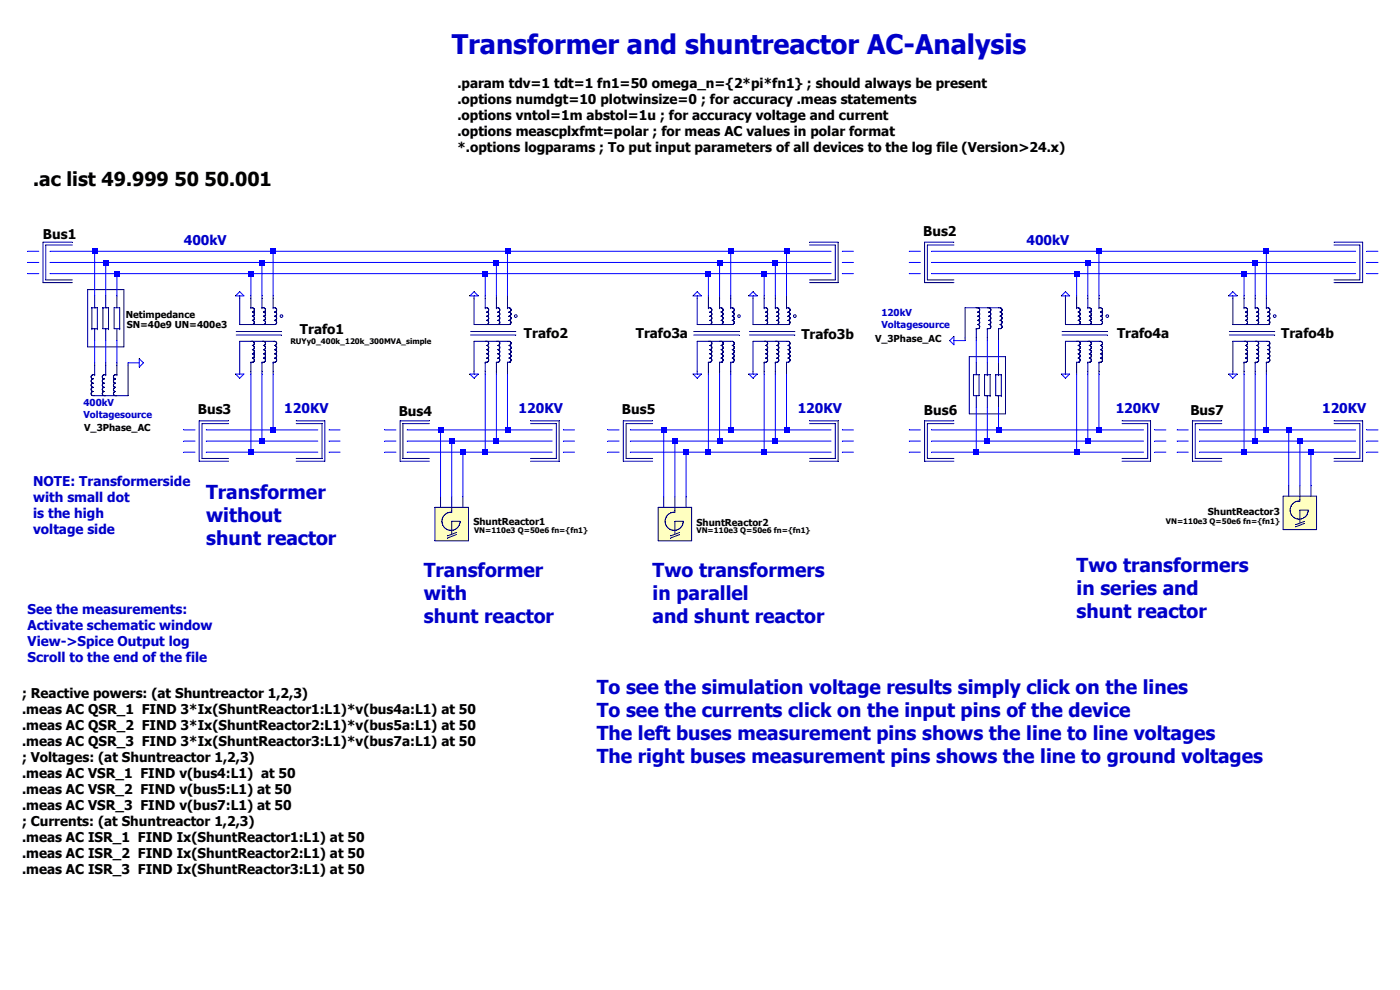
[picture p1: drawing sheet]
Version 4
SHEET 1 1908 1012
WIRE -96 112 -112 112
WIRE -16 112 -80 112
WIRE 240 112 -16 112
WIRE 576 112 240 112
WIRE 896 112 576 112
WIRE 976 112 896 112
WIRE 1040 112 976 112
WIRE 1072 112 1056 112
WIRE 1168 112 1152 112
WIRE 1424 112 1184 112
WIRE 1664 112 1424 112
WIRE 1792 112 1664 112
WIRE 1824 112 1808 112
WIRE -96 128 -112 128
WIRE 0 128 -80 128
WIRE 224 128 0 128
WIRE 560 128 224 128
WIRE 880 128 560 128
WIRE 960 128 880 128
WIRE 1040 128 960 128
WIRE 1072 128 1056 128
WIRE 1168 128 1152 128
WIRE 1408 128 1184 128
WIRE 1648 128 1408 128
WIRE 1792 128 1648 128
WIRE 1824 128 1808 128
WIRE -96 144 -112 144
WIRE 16 144 -80 144
WIRE 208 144 16 144
WIRE 544 144 208 144
WIRE 864 144 544 144
WIRE 944 144 864 144
WIRE 1040 144 944 144
WIRE 1072 144 1056 144
WIRE 1168 144 1152 144
WIRE 1392 144 1184 144
WIRE 1632 144 1392 144
WIRE 1792 144 1632 144
WIRE 1824 144 1808 144
WIRE -16 176 -16 112
WIRE 0 176 0 128
WIRE 16 176 16 144
WIRE 208 176 208 144
WIRE 224 176 224 128
WIRE 240 176 240 112
WIRE 544 176 544 144
WIRE 560 176 560 128
WIRE 576 176 576 112
WIRE 864 176 864 144
WIRE 880 176 880 128
WIRE 896 176 896 112
WIRE 944 176 944 144
WIRE 960 176 960 128
WIRE 976 176 976 112
WIRE 1392 176 1392 144
WIRE 1408 176 1408 128
WIRE 1424 176 1424 112
WIRE 1632 176 1632 144
WIRE 1648 176 1648 128
WIRE 1664 176 1664 112
WIRE 1232 240 1216 240
WIRE -16 272 -16 240
WIRE 0 272 0 240
WIRE 16 272 16 240
WIRE 48 272 32 272
WIRE 1248 272 1248 240
WIRE 1264 272 1264 240
WIRE 1280 272 1280 240
WIRE 128 368 112 368
WIRE 240 368 240 288
WIRE 240 368 144 368
WIRE 304 368 240 368
WIRE 336 368 320 368
WIRE 416 368 400 368
WIRE 480 368 432 368
WIRE 576 368 576 288
WIRE 576 368 480 368
WIRE 640 368 576 368
WIRE 672 368 656 368
WIRE 736 368 720 368
WIRE 800 368 752 368
WIRE 896 368 896 288
WIRE 896 368 800 368
WIRE 976 368 976 288
WIRE 976 368 896 368
WIRE 1040 368 976 368
WIRE 1072 368 1056 368
WIRE 1168 368 1152 368
WIRE 1280 368 1280 336
WIRE 1280 368 1184 368
WIRE 1424 368 1424 288
WIRE 1424 368 1280 368
WIRE 1488 368 1424 368
WIRE 1520 368 1504 368
WIRE 1552 368 1536 368
WIRE 1664 368 1664 288
WIRE 1664 368 1568 368
WIRE 1696 368 1664 368
WIRE 1792 368 1696 368
WIRE 1824 368 1808 368
WIRE 128 384 112 384
WIRE 224 384 224 288
WIRE 224 384 144 384
WIRE 304 384 224 384
WIRE 336 384 320 384
WIRE 416 384 400 384
WIRE 496 384 432 384
WIRE 560 384 560 288
WIRE 560 384 496 384
WIRE 640 384 560 384
WIRE 672 384 656 384
WIRE 736 384 720 384
WIRE 816 384 752 384
WIRE 880 384 880 288
WIRE 880 384 816 384
WIRE 960 384 960 288
WIRE 960 384 880 384
WIRE 1040 384 960 384
WIRE 1072 384 1056 384
WIRE 1168 384 1152 384
WIRE 1264 384 1264 336
WIRE 1264 384 1184 384
WIRE 1408 384 1408 288
WIRE 1408 384 1264 384
WIRE 1488 384 1408 384
WIRE 1520 384 1504 384
WIRE 1552 384 1536 384
WIRE 1648 384 1648 288
WIRE 1648 384 1568 384
WIRE 1712 384 1648 384
WIRE 1792 384 1712 384
WIRE 1824 384 1808 384
WIRE 128 400 112 400
WIRE 208 400 208 288
WIRE 208 400 144 400
WIRE 304 400 208 400
WIRE 336 400 320 400
WIRE 416 400 400 400
WIRE 512 400 432 400
WIRE 544 400 544 288
WIRE 544 400 512 400
WIRE 640 400 544 400
WIRE 672 400 656 400
WIRE 736 400 720 400
WIRE 832 400 752 400
WIRE 864 400 864 288
WIRE 864 400 832 400
WIRE 944 400 944 288
WIRE 944 400 864 400
WIRE 1040 400 944 400
WIRE 1072 400 1056 400
WIRE 1168 400 1152 400
WIRE 1248 400 1248 336
WIRE 1248 400 1184 400
WIRE 1392 400 1392 288
WIRE 1392 400 1248 400
WIRE 1488 400 1392 400
WIRE 1520 400 1504 400
WIRE 1552 400 1536 400
WIRE 1632 400 1632 288
WIRE 1632 400 1568 400
WIRE 1728 400 1632 400
WIRE 1792 400 1728 400
WIRE 1824 400 1808 400
WIRE 1696 448 1696 368
WIRE 1712 448 1712 384
WIRE 1728 448 1728 400
WIRE 480 464 480 368
WIRE 496 464 496 384
WIRE 512 464 512 400
WIRE 800 464 800 368
WIRE 816 464 816 384
WIRE 832 464 832 400
FLAG 528 176 0
FLAG 528 288 0
FLAG 48 272 0
FLAG 192 176 0
FLAG 192 288 0
FLAG 848 176 0
FLAG 848 288 0
FLAG 928 176 0
FLAG 928 288 0
FLAG 1376 176 0
FLAG 1376 288 0
FLAG 1616 176 0
FLAG 1616 288 0
FLAG 1216 240 0
SYMBOL v_3phase -16 304 R270
WINDOW 38 -60 -15 VRight 4
SYMATTR SpiceModel V_3Phase_AC
SYMATTR Value U1Nenn=400k
SYMATTR InstName Slack
SYMBOL bus_v -64 112 R0
WINDOW 0 -26 -25 Left 5
SYMATTR InstName Bus1
SYMATTR SpiceModel bus_V_AC
SYMATTR Value ""
SYMBOL impedance 16 208 R90
WINDOW 0 -6 -112 VRight 4
WINDOW 123 9 -158 VRight 4
SYMATTR InstName Netimpedance
SYMATTR Value2 SN=40e9 UN=400e3
SYMATTR SpiceModel Impedance_sk
SYMATTR SpiceLine ""
SYMATTR SpiceLine2 ""
SYMBOL trafo_Yy 560 256 R90
WINDOW 0 -28 -103 VRight 5
SYMATTR InstName Trafo2
SYMATTR SpiceModel RUYy0_400k_120k_300MVA_simple
SYMATTR Value ""
SYMATTR Value2 ""
SYMATTR SpiceLine ""
SYMATTR SpiceLine2 ""
SYMBOL bus_v 448 368 R0
WINDOW 0 -28 -27 Left 5
SYMATTR InstName Bus4
SYMATTR SpiceModel bus_V_AC
SYMATTR Value ""
SYMBOL Lbatt 496 496 R0
WINDOW 0 31 3 Left 4
WINDOW 3 32 15 Left 3
SYMATTR InstName ShuntReactor1
SYMBOL trafo_Yy 224 256 R90
WINDOW 38 -15 -243 VRight 3
WINDOW 0 -33 -118 VRight 5
SYMATTR SpiceModel RUYy0_400k_120k_300MVA_simple
SYMATTR InstName Trafo1
SYMATTR Value ""
SYMATTR Value2 ""
SYMATTR SpiceLine ""
SYMATTR SpiceLine2 ""
SYMBOL bus_v 160 368 R0
WINDOW 0 -28 -30 Left 5
SYMATTR InstName Bus3
SYMATTR SpiceModel bus_V_AC
SYMATTR Value ""
SYMBOL trafo_Yy 880 256 R90
WINDOW 0 -28 45 VRight 5
SYMATTR InstName Trafo3a
SYMATTR SpiceModel RUYy0_400k_120k_300MVA_simple
SYMATTR Value ""
SYMATTR Value2 ""
SYMATTR SpiceLine ""
SYMATTR SpiceLine2 ""
SYMBOL bus_v 768 368 R0
WINDOW 0 -28 -30 Left 5
SYMATTR InstName Bus5
SYMATTR SpiceModel bus_V_AC
SYMATTR Value ""
SYMBOL Lbatt 816 496 R0
WINDOW 0 31 4 Left 4
WINDOW 3 31 16 Left 3
SYMATTR InstName ShuntReactor2
SYMBOL trafo_Yy 960 256 R90
WINDOW 0 -26 -113 VRight 5
SYMATTR InstName Trafo3b
SYMATTR SpiceModel RUYy0_400k_120k_300MVA_simple
SYMATTR Value ""
SYMATTR Value2 ""
SYMATTR SpiceLine ""
SYMATTR SpiceLine2 ""
SYMBOL bus_v 1200 112 R0
WINDOW 0 -28 -29 Left 5
SYMATTR InstName Bus2
SYMATTR SpiceModel bus_V_AC
SYMATTR Value ""
SYMBOL Lbatt 1712 480 R0
WINDOW 0 -132 4 Left 4
WINDOW 3 -192 18 Left 3
SYMATTR InstName ShuntReactor3
SYMBOL trafo_Yy 1408 256 R90
WINDOW 0 -27 -117 VRight 5
SYMATTR InstName Trafo4a
SYMATTR SpiceModel RUYy0_400k_120k_300MVA_simple
SYMATTR Value ""
SYMATTR Value2 ""
SYMATTR SpiceLine ""
SYMATTR SpiceLine2 ""
SYMBOL trafo_Yy 1648 256 R90
WINDOW 0 -27 -113 VRight 5
SYMATTR InstName Trafo4b
SYMATTR SpiceModel RUYy0_400k_120k_300MVA_simple
SYMATTR Value ""
SYMATTR Value2 ""
SYMATTR SpiceLine ""
SYMATTR SpiceLine2 ""
SYMBOL bus_v 1200 368 R0
WINDOW 0 -27 -29 Left 5
SYMATTR InstName Bus6
SYMATTR SpiceModel bus_V_AC
SYMATTR Value ""
SYMBOL bus_v 1584 368 R0
WINDOW 0 -29 -29 Left 5
SYMATTR InstName Bus7
SYMATTR SpiceModel bus_V_AC
SYMATTR Value ""
SYMBOL v_3phase 1280 208 R90
WINDOW 38 29 82 VRight 4
SYMATTR SpiceModel V_3Phase_AC
SYMATTR Value U1Nenn=120k
SYMATTR InstName U26
SYMBOL impedance 1248 304 R270
SYMATTR SpiceModel Impedance_sk
SYMATTR Value2 SN=7.5e9 UN=110e3
SYMATTR SpiceLine ""
SYMATTR SpiceLine2 ""
SYMATTR InstName U27
SYMBOL bus_veff 1008 112 R0
SYMATTR InstName Bus1a
SYMATTR SpiceModel bus_V0_AC
SYMATTR Value ""
SYMBOL bus_veff 1760 112 R0
SYMATTR InstName Bus2a
SYMATTR SpiceModel bus_V0_AC
SYMATTR Value ""
SYMATTR Value2 ""
SYMBOL bus_veff 1008 368 R0
SYMATTR InstName Bus5a
SYMATTR SpiceModel bus_V0_AC
SYMATTR Value ""
SYMATTR Value2 ""
SYMBOL bus_veff 608 368 R0
SYMATTR InstName Bus4a
SYMATTR SpiceModel bus_V0_AC
SYMATTR Value ""
SYMBOL bus_veff 272 368 R0
SYMATTR InstName Bus3a
SYMATTR SpiceModel bus_V0_AC
SYMATTR Value ""
SYMATTR Value2 ""
SYMBOL bus_veff 1760 368 R0
SYMATTR InstName Bus7a
SYMATTR SpiceModel bus_V0_AC
SYMATTR Value ""
SYMATTR Value2 ""
SYMBOL bus_veff 1456 368 R0
SYMATTR InstName Bus6a
SYMATTR SpiceModel bus_V0_AC
SYMATTR Value ""
SYMATTR Value2 ""
TEXT -104 8 Left 6 !.ac list 49.999 50 50.001
TEXT 488 -40 Left 5 !.param tdv=1 tdt=1 fn1=50 omega_n={2*pi*fn1} ; should always be present\n.options numdgt=10 plotwinsize=0 ; for accuracy .meas statements\n.options vntol=1m abstol=1u ; for accuracy voltage and current\n.options meascplxfmt=polar ; for meas AC values in polar format\n*.options logparams ; To put input parameters of all devices to the log file (Version>24.x)
TEXT -32 328 Left 4 ;400kV\nVoltagesource
TEXT 144 456 Left 6 ;Transformer\nwithout\nshunt reactor
TEXT 456 568 Left 6 ;Transformer\nwith\nshunt reactor
TEXT 784 568 Left 6 ;Two transformers \nin parallel\nand shunt reactor
TEXT 1392 560 Left 6 ;Two transformers\nin series and\nshunt reactor
TEXT 1112 200 Left 4 ;120kV\nVoltagesource
TEXT -120 744 Left 5 !; Reactive powers: (at Shuntreactor 1,2,3)\n.meas AC QSR_1  FIND 3*Ix(ShuntReactor1:L1)*v(bus4a:L1) at 50\n.meas AC QSR_2  FIND 3*Ix(ShuntReactor2:L1)*v(bus5a:L1) at 50\n.meas AC QSR_3  FIND 3*Ix(ShuntReactor3:L1)*v(bus7a:L1) at 50\n; Voltages: (at Shuntreactor 1,2,3)\n.meas AC VSR_1  FIND v(bus4:L1)  at 50\n.meas AC VSR_2  FIND v(bus5:L1) at 50\n.meas AC VSR_3  FIND v(bus7:L1) at 50\n; Currents: (at Shuntreactor 1,2,3)\n.meas AC ISR_1  FIND Ix(ShuntReactor1:L1) at 50\n.meas AC ISR_2  FIND Ix(ShuntReactor2:L1) at 50\n.meas AC ISR_3  FIND Ix(ShuntReactor3:L1) at 50
TEXT -112 624 Left 5 ;See the measurements:\nActivate schematic window\nView->Spice Output log\nScroll to the end of the file
TEXT 112 96 Left 5 ;400kV
TEXT 256 336 Left 5 ;120KV
TEXT 1320 96 Left 5 ;400kV
TEXT 480 -96 Left 7 ;Transformer and shuntreactor AC-Analysis
TEXT -104 440 Left 5 ;NOTE: Transformerside\nwith small dot\nis the high \nvoltage side
TEXT 592 336 Left 5 ;120KV
TEXT 992 336 Left 5 ;120KV
TEXT 1744 336 Left 5 ;120KV
TEXT 1448 336 Left 5 ;120KV
TEXT 704 736 Left 6 ;To see the simulation voltage results simply click on the lines\nTo see the currents click on the input pins of the device\nThe left buses measurement pins shows the line to line voltages\nThe right buses measurement pins shows the line to ground voltages
